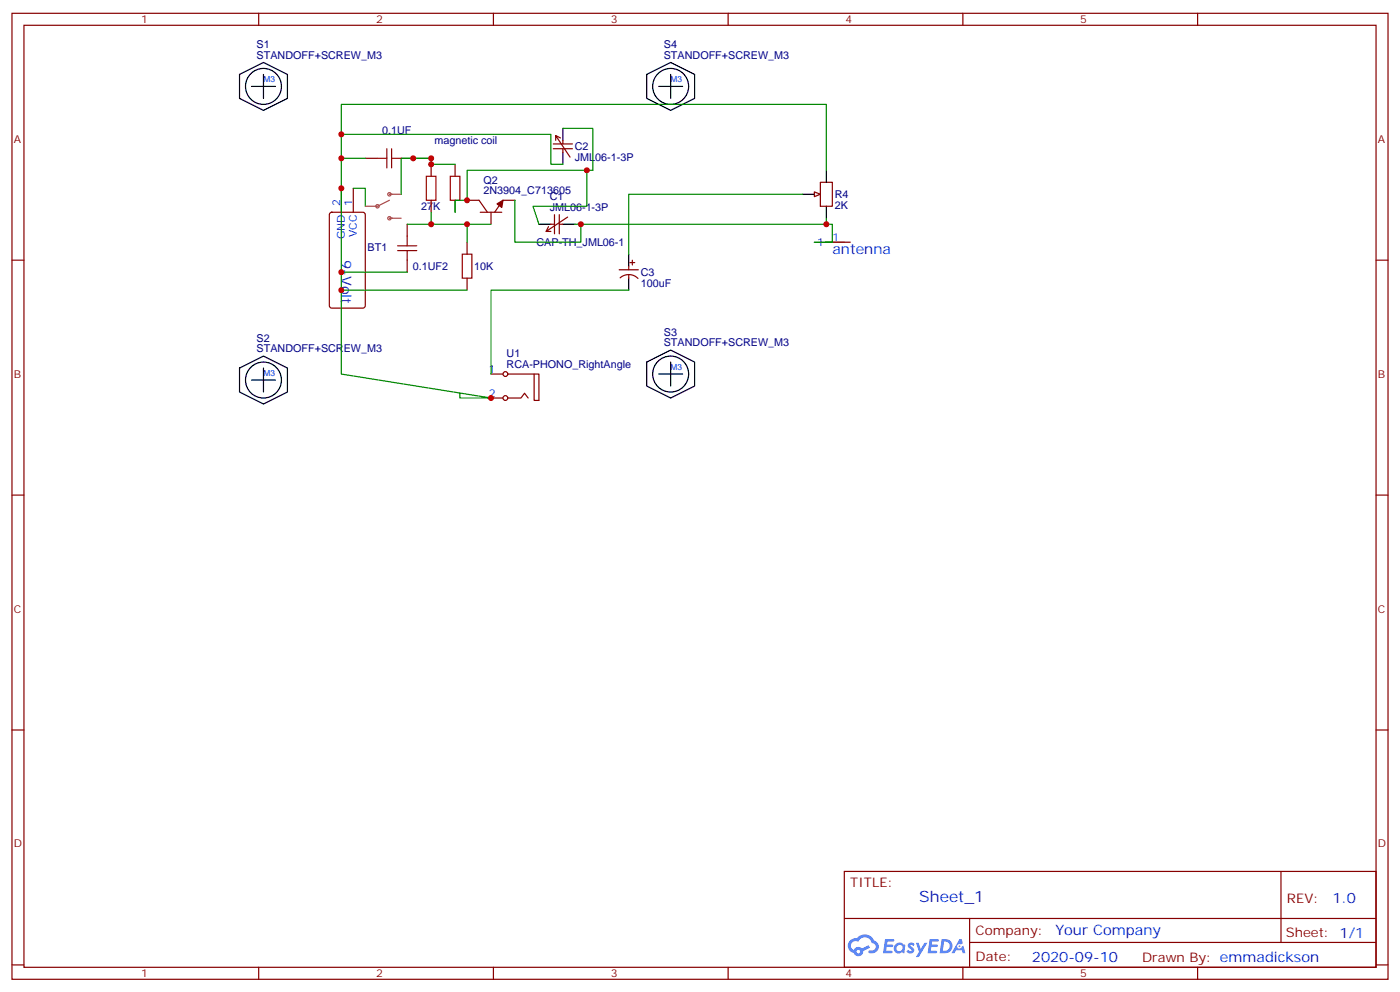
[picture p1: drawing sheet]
<svg xmlns="http://www.w3.org/2000/svg" width="412mm" height="292mm" viewBox="0 0 412 292" stroke-linecap="round" stroke-linejoin="round" font-family="sans-serif">
<g fill="none" stroke="#870000" stroke-width=".35">
<path d="M3.5 3.9h405.4v284.4h-405.4zM7.1 7.4h398.2v277.3h-398.2zM76.2 3.9v3.5M145.3 3.9v3.5M214.5 3.9v3.5M283.6 3.9v3.5M352.8 3.9v3.5M3.5 76.6h3.6M405.3 76.6h3.6M3.5 145.7h3.6M405.3 145.7h3.6M3.5 214.9h3.6"/>
<path d="M405.3 214.9h3.6M248.7 256.5h156.6v28.2h-156.6zM377.3 256.5v20.9M248.7 270.4h156.5M285.6 277.4h119.6M285.6 270.4v14.1M3.5 284h3.6M76.2 284.7v3.6M145.3 284.7v3.6M214.5 284.7v3.6M283.6 284.7v3.6M352.8 284.7v3.6"/>
<path d="M405.3 284h3.6"/>
</g>
<g fill="#5487ff">
<path d="M267.7 277.7a1.22 1.22 0 0 1 1.7 .2l-.4 .6a.47 .47 0 0 0-.3-.4 .47 .47 0 0 0-.5 .2l.1 .2a1.14 1.14 0 0 1 .8 1.8 1.14 1.14 0 0 1-1.9 0l-.2-.2 .5-.6 .7 .5a.29 .29 0 0 0 .3-.3 .29 .29 0 0 0-.2-.3 1.04 1.04 0 0 1-.6-1.7z"/>
<path d="M260.7 276.4h2.4l.3 .2-.2 .5-1.8 .1-.1 .8h1.5l.3 .4-.3 .4h-1.6l-.2 1.1h1.7l.2 .3-.2 .3-2.6 .1z"/>
<path d="M273.8 276.4h2.4l.3 .2-.1 .5-1.8 .1-.2 .8h1.6l.3 .4-.4 .4h-1.6l-.1 1.1h1.7l.2 .3-.2 .3-2.6 .1z"/>
<path d="M282.6 276.4h.7l.3 1.3-.6 .3a.69 .69 0 0 0-1 .3 .69 .69 0 0 0 .4 .9 .69 .69 0 0 0 .9-.6l.5-.2 .6 2.2h-.8l-.2-.9h-1.8l-.5 .9h-.8z"/>
<path d="M269.8 277.5h.8l.6 1.8 1.1-1.8h.9l-2.6 4.2h-.8l.9-1.5z"/>
<path d="M277.4 276.4l-.6 4.2h1.3a2.11 2.11 0 0 0 2.5-2.1 2.11 2.11 0 0 0-2.5-2.1zM278.1 277.2a1.39 1.39 0 0 1 1.7 1.4 1.39 1.39 0 0 1-1.8 1.3h-.3z"/>
<path d="M263.7 278.1a1.54 1.54 0 0 0-.1 2.1 1.54 1.54 0 0 0 2.2 .1l.6 .3 .3-2.3-.2-.3h-.4a1.49 1.49 0 0 0-2.4 .1zM264 279.1a.94 .94 0 0 1 1.8 0 .94 .94 0 0 1-1.8 0z"/>
<path d="M250.4 276.8a2.18 2.18 0 0 0 1.1 3.7 1.44 1.44 0 0 0 1.6 .9 1.44 1.44 0 0 0 1.2-1.4l2-1-.5-.8-1.9 1a1.47 1.47 0 0 0-2.4 .4 1.39 1.39 0 0 1-.7-1.9 1.39 1.39 0 0 1 2-.5 2.12 2.12 0 0 1 2.2-1.3 2.12 2.12 0 0 1 1.9 1.7 1.14 1.14 0 0 1 1.1 1.4 1.14 1.14 0 0 1-1.7 .7 .43 .43 0 0 0-.5 .4 .43 .43 0 0 0 .4 .5 1.98 1.98 0 0 0 2.5-1.2 1.98 1.98 0 0 0-1.2-2.6 3.1 3.1 0 0 0-5.3-.6l-.9 .1zM252.3 280.1a.55 .55 0 0 1 1.1 0 .55 .55 0 0 1-1.1 0z"/>
<circle cx="282.6" cy="278.5" r=".26"/>
</g>
<g fill="none" stroke="#870000" stroke-width=".35">
<path d="M163.7 39.9l1.4 .7M100.5 55.4v7.1M104.1 55.4v7.1M107.6 46.6h3.5M118.2 46.6h3.5M127 48.4v3.5M127 58.9v3.6M137.6 58.9h3.5l2.5 3.6M151.7 58.9h-3.5l-2.5 3.6M163 43.8h5.6M163 42.4h5.6M163.7 41.3v-1.4l4.2 6.3"/>
<path d="M165.8 41.3v1.1M165.8 43.8v1M241.7 53.7h3.5v7h-3.5zM97.2 62.7l.5-.2h9.2l.6 .4 .1 27.1-.5 .6-9.4 .1-.6-.5-.1-27zM119.9 66v3.5M119.9 76.6v3.5M137.6 71.3v3.5M141.5 62.5h6.3M144.6 62.5v3.5M161.6 66.7l-.7 1.4M162.3 66h1M163.3 63.2v5.6"/>
<path d="M164.7 63.2v5.6M164.7 66h1.1M167.2 63.9l-6.3 4.2h1.4M182.4 79.4h5.6M185.2 78.4v1M185.6 77.3h1.4M186.3 76.6v1.4M137.6 81.9v3.5M182.7 81.8a3.8 3.8 0 0 1 5.2 .2M185.2 80.8v1.1M144.6 110.1h3.6M144.6 117.2h3.6"/>
<path d="M149.6 117.2h3.9l1-1.5 1.1 1.5M149.6 110.1h9.1v7.8h-1.4v-7.8"/>
<circle cx="148.9" cy="117.2" r=".71"/>
<circle cx="148.9" cy="110.1" r=".71"/>
</g>
<g fill="none" stroke="#000" stroke-width=".35">
<path d="M70.6 21.9l7-3.5 7.1 3.5v7.1l-7.1 3.5-7-3.5zM74.1 25.4h7M77.6 21.9v7.1M165.8 37.8v3.5M190.5 21.9l7.1-3.5 7 3.5v7.1l-7 3.5-7.1-3.5zM194 25.4h7.1M197.6 21.9v7.1M165.8 44.8v3.6M236.4 57.2h3.5M243.4 50.1v3.6M158.7 66h3.6M165.8 66h3.5"/>
<path d="M185.2 74.8v3.6M243.4 60.7v3.5M185.2 81.9v3.5M70.6 108.3l7-3.5 7.1 3.5v7.1l-7.1 3.5-7-3.5zM74.1 111.9h7M77.6 108.3v7.1M190.5 106.6l7.1-3.6 7 3.6v7l-7 3.6-7.1-3.6zM194 110.1h7.1M197.6 106.6v7"/>
<circle cx="77.6" cy="25.4" r="5.3"/>
<circle cx="197.6" cy="25.4" r="5.3"/>
<circle cx="77.6" cy="111.9" r="5.3"/>
<circle cx="197.6" cy="110.1" r="5.3"/>
</g>
<path d="M111.1 46.6h2.8M113.9 43.8v5.6M115.4 46.6h2.8M115.4 43.8v5.6M125.6 51.9h2.8v7h-2.8zM117.1 72.4h5.7M117.1 73.8h5.7M119.9 69.5v2.9M119.9 73.8v2.8M136.2 74.8h2.8v7.1h-2.8z" fill="none" stroke="#a10000" stroke-width=".35"/>
<path d="M146.4 60l1.8-1.1-.4 2.2z" fill="#870000" stroke="#870000" stroke-width=".35"/>
<path d="M239.9 56.5l1.8 .7-1.8 .7z" fill="#f0f0f0" stroke="#870000" stroke-width=".35"/>
<g fill="none" stroke="#008700" stroke-width=".35">
<path d="M100.5 39.5h61.8v8.9h3.5M165.8 37.8h8.8v12.3h-37v8.8h-3.5v3.6M100.5 46.6v-15.9h142.9v19.4M104.1 55.4h3.5v5.3M107.6 46.6h-7.1v33.5h19.4M121.7 46.6h5.3v1.8h7.1M127 46.6h-8.8v10.6M151.7 58.9v12.4h19.4v-5.3M172.9 50.1v10.6h-15.9l1.7 5.3M236.4 57.2h-51.2v17.6M119.9 66h17.7v5.3M127 62.5v3.5"/>
<path d="M137.6 66h7M169.3 66h75.9v5.3h-5.3h8.8M243.4 64.2v1.8M100.5 80.1v5.3h37.1M100.5 85.4v24.7l44.1 7.1h-9.1v-1.5M185.2 85.4h-40.6v24.7"/>
</g>
<path d="M132.6 51.9h2.9v7h-2.9z" fill="none" stroke="#a10000" stroke-width=".35"/>
<path d="M134.1 48.4v3.5M134.1 58.9v3.6M243.4 71.3h7.1" fill="none" stroke="#870000" stroke-width=".35"/>
<path d="M114.7 57.2h3.5M114.7 58.9l-3.5 1.8M115.2 57.2a.5 .5 0 0 0-.7-.5 .5 .5 0 0 0-.1 .8 .5 .5 0 0 0 .8-.1M107.6 60.7h3.5M111.7 60.7a.5 .5 0 0 0-.7-.4 .5 .5 0 0 0-.2 .8 .5 .5 0 0 0 .8-.2M114.7 64.2h3.5M115.2 64.2a.5 .5 0 0 0-.7-.4 .5 .5 0 0 0-.1 .8 .5 .5 0 0 0 .8-.2" fill="none" stroke="#a64a4a" stroke-width=".35"/>
<g fill="#c00">
<circle cx="100.5" cy="55.4" r=".88"/>
<circle cx="100.5" cy="80.1" r=".88"/>
<circle cx="127" cy="66" r=".88"/>
<circle cx="137.6" cy="66" r=".88"/>
<circle cx="100.5" cy="46.6" r=".88"/>
<circle cx="100.5" cy="39.5" r=".88"/>
<circle cx="100.5" cy="85.4" r=".88"/>
<circle cx="144.6" cy="117.2" r=".88"/>
<circle cx="127" cy="48.4" r=".88"/>
<circle cx="137.6" cy="58.9" r=".88"/>
<circle cx="127" cy="46.6" r=".88"/>
<circle cx="121.7" cy="46.6" r=".88"/>
<circle cx="172.9" cy="50.1" r=".88"/>
<circle cx="171.1" cy="66" r=".88"/>
<circle cx="243.4" cy="66" r=".88"/>
</g>
<text font-size="4.6" fill="#00f" x="270.8" y="265.5">Sheet_1</text>
<g font-size="4.2" fill="#00f">
<text x="100.5" y="76.6" transform="rotate(90 100.5 76.6)">9-Volt</text>
<text x="245.2" y="74.8">antenna</text>
<text x="392.5" y="265.8">1.0</text>
<text x="310.9" y="275.3">Your Company</text>
<text x="304" y="283.1">2020-09-10</text>
</g>
<g font-size="3.9" fill="#800">
<text x="250.5" y="261.1">TITLE:</text>
<text x="379.1" y="265.8">REV:</text>
<text x="287.4" y="275.3">Company:</text>
<text x="378.7" y="275.9">Sheet: 1/1</text>
<text x="287.4" y="283">Date:</text>
<text x="336.4" y="283.1">Drawn By: emmadickson</text>
</g>
<g font-size="3.2" fill="#800">
<text x="41.6" y="6.9">1</text>
<text x="110.8" y="6.9">2</text>
<text x="179.9" y="6.9">3</text>
<text x="249.1" y="6.9">4</text>
<text x="318.2" y="6.9">5</text>
<text x="4.1" y="42">A</text>
<text x="405.9" y="42">A</text>
<text x="4.1" y="111.2">B</text>
<text x="405.9" y="111.2">B</text>
<text x="4.1" y="180.3">C</text>
<text x="405.9" y="180.3">C</text>
<text x="4.1" y="249.4">D</text>
<text x="405.9" y="249.4">D</text>
<text x="41.6" y="287.7">1</text>
<text x="110.8" y="287.7">2</text>
<text x="179.9" y="287.7">3</text>
<text x="249.1" y="287.7">4</text>
<text x="318.2" y="287.7">5</text>
</g>
<g font-size="3.2" fill="#000080">
<text x="75.6" y="17.3">STANDOFF+SCREW_M3</text>
<text x="75.6" y="14.1">S1</text>
<text x="195.5" y="17.3">STANDOFF+SCREW_M3</text>
<text x="195.5" y="14.1">S4</text>
<text x="112.5" y="39.6">0.1UF</text>
<text x="128" y="42.4">magnetic coil</text>
<text x="169.3" y="47.4">JML06-1-3P</text>
<text x="169.3" y="44.3">C2</text>
<text x="142.4" y="57.2">2N3904_C713605</text>
<text x="142.4" y="54.1">Q2</text>
<text x="161.9" y="58.9">C1</text>
<text x="245.9" y="58.3">R4</text>
<text x="124.1" y="61.9">27K</text>
<text x="161.9" y="62.1">JML06-1-3P</text>
<text x="245.9" y="61.5">2K</text>
<text x="108.3" y="73.8">BT1</text>
<text x="158" y="72.5">CAP-TH_JML06-1</text>
<text x="121.6" y="79.5">0.1UF2</text>
<text x="139.7" y="79.5">10K</text>
<text x="188.7" y="81.3">C3</text>
<text x="188.7" y="84.5">100uF</text>
<text x="75.6" y="100.6">S2</text>
<text x="195.5" y="102">STANDOFF+SCREW_M3</text>
<text x="195.5" y="98.8">S3</text>
<text x="75.6" y="103.8">STANDOFF+SCREW_M3</text>
<text x="149.2" y="105.1">U1</text>
<text x="149.2" y="108.3">RCA-PHONO_RightAngle</text>
</g>
<g font-size="3.2" fill="#00f">
<text x="100.2" y="60.7" transform="rotate(-90 100.2 60.7)">2</text>
<text x="103.7" y="60.7" transform="rotate(-90 103.7 60.7)">1</text>
<text x="101.6" y="70.5" transform="rotate(-90 101.6 70.5)">GND</text>
<text x="105.1" y="69.8" transform="rotate(-90 105.1 69.8)">VCC</text>
<text x="245.2" y="70.9">1</text>
<text x="240.7" y="72.4">1</text>
<text x="144" y="109.7">1</text>
<text x="144" y="116.8">2</text>
</g>
<g font-size="2.5" fill="#00f">
<text x="77.6" y="24.3">M3</text>
<text x="197.6" y="24.3">M3</text>
<text x="77.6" y="110.7">M3</text>
<text x="197.6" y="108.9">M3</text>
</g>
</svg>
